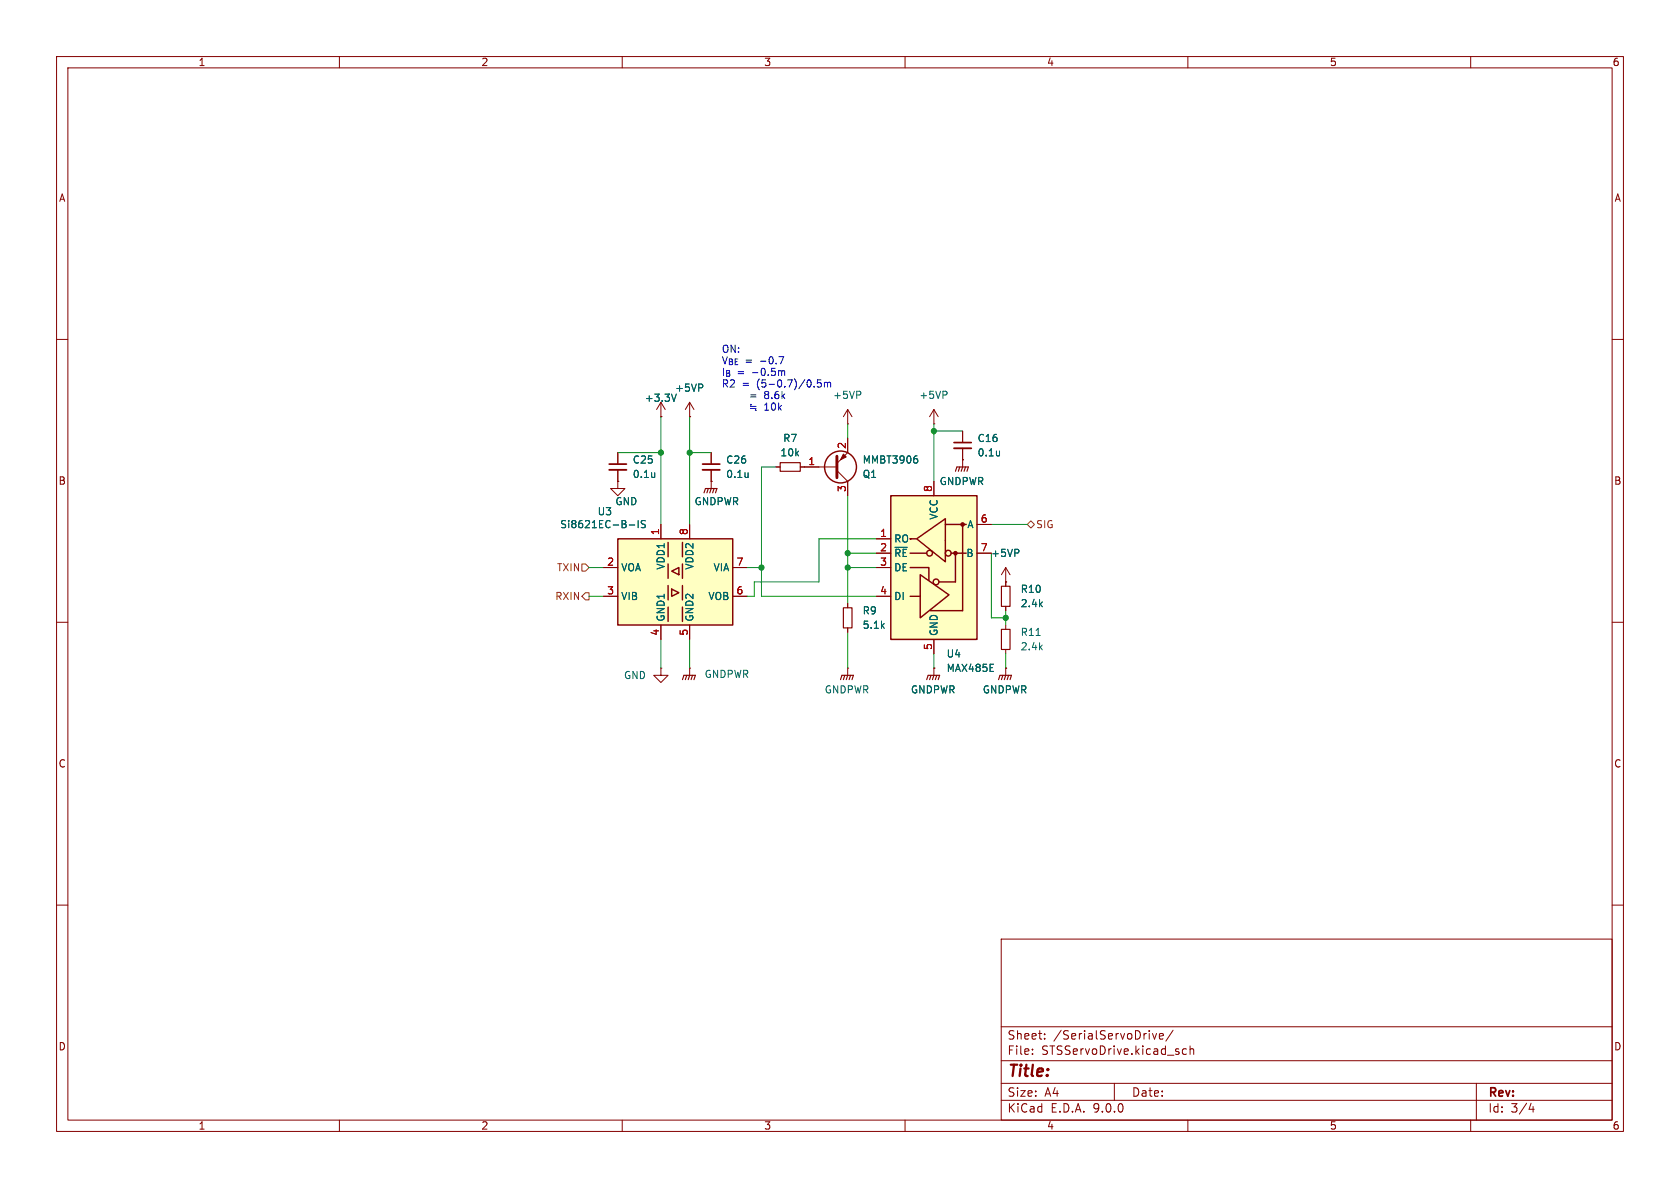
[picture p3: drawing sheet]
(kicad_sch
 (version 20250114)
 (generator "eeschema")
 (generator_version "9.0")
 (paper "A4")
 (lib_symbols
  (symbol "Device:C_Small"
   (pin_numbers (hide yes))
   (pin_names
    (offset 0.254) (hide yes)) (exclude_from_sim no) (in_bom yes) (on_board yes)
   (property "Reference" "C" (at 0.254 1.778 0) (effects (font (size 1.27 1.27)) (justify left)))
   (property "Value" "C_Small" (at 0.254 -2.032 0) (effects (font (size 1.27 1.27)) (justify left)))
   (property "Footprint" "" (at 0 0 0) (effects (font (size 1.27 1.27)) (hide yes)))
   (property "Datasheet" "~" (at 0 0 0) (effects (font (size 1.27 1.27)) (hide yes)))
   (property "Description" "Unpolarized capacitor, small symbol" (at 0 0 0) (effects (font (size 1.27 1.27)) (hide yes)))
   (symbol "C_Small_0_1"
    (polyline (pts (xy -1.524 0.508) (xy 1.524 0.508)) (stroke (width 0.3048) (type default)) (fill (type none)))
    (polyline (pts (xy -1.524 -0.508) (xy 1.524 -0.508)) (stroke (width 0.3302) (type default)) (fill (type none))))
   (symbol "C_Small_1_1"
    (pin passive line (at 0 2.54 270) (length 2.032) (name "~" (effects (font (size 1.27 1.27)))) (number "1" (effects (font (size 1.27 1.27)))))
    (pin passive line (at 0 -2.54 90) (length 2.032) (name "~" (effects (font (size 1.27 1.27)))) (number "2" (effects (font (size 1.27 1.27))))))
   (embedded_fonts no))
  (symbol "Interface_UART:MAX485E" (exclude_from_sim no) (in_bom yes) (on_board yes)
   (property "Reference" "U" (at -6.985 13.97 0) (effects (font (size 1.27 1.27))))
   (property "Value" "MAX485E" (at 1.905 13.97 0) (effects (font (size 1.27 1.27)) (justify left)))
   (property "Footprint" "Package_SO:SOIC-8_3.9x4.9mm_P1.27mm" (at 0 -22.86 0) (effects (font (size 1.27 1.27)) (hide yes)))
   (property "Datasheet" "https://datasheets.maximintegrated.com/en/ds/MAX1487E-MAX491E.pdf" (at 0 1.27 0) (effects (font (size 1.27 1.27)) (hide yes)))
   (property "Description" "Half duplex RS-485/RS-422, 2.5 Mbps, ±15kV electro-static discharge (ESD) protection, no slew-rate, no low-power shutdown, with receiver/driver enable, 32 receiver drive capability, DIP-8 and SOIC-8" (at 0 0 0) (effects (font (size 1.27 1.27)) (hide yes)))
   (symbol "MAX485E_0_1"
    (rectangle (start -7.62 12.7) (end 7.62 -12.7) (stroke (width 0.254) (type default)) (fill (type background)))
    (polyline (pts (xy -4.191 2.54) (xy -1.27 2.54)) (stroke (width 0.254) (type default)) (fill (type none)))
    (polyline (pts (xy -4.191 0) (xy -0.889 0) (xy -0.889 -2.286)) (stroke (width 0.254) (type default)) (fill (type none)))
    (polyline (pts (xy -3.175 5.08) (xy -4.191 5.08) (xy -4.064 5.08)) (stroke (width 0.254) (type default)) (fill (type none)))
    (polyline (pts (xy -2.54 -5.08) (xy -4.191 -5.08)) (stroke (width 0.254) (type default)) (fill (type none)))
    (polyline (pts (xy -2.413 -5.08) (xy -2.413 -1.27) (xy 2.667 -4.826) (xy -2.413 -8.89) (xy -2.413 -5.08)) (stroke (width 0.254) (type default)) (fill (type none)))
    (polyline (pts (xy -0.635 -7.62) (xy 5.08 -7.62)) (stroke (width 0.254) (type default)) (fill (type none)))
    (circle (center 0.381 -2.54) (radius 0.508) (stroke (width 0.254) (type default)) (fill (type none)))
    (polyline (pts (xy 0.889 -2.54) (xy 3.81 -2.54)) (stroke (width 0.254) (type default)) (fill (type none)))
    (polyline (pts (xy 2.032 7.62) (xy 5.715 7.62)) (stroke (width 0.254) (type default)) (fill (type none)))
    (polyline (pts (xy 3.048 2.54) (xy 5.715 2.54)) (stroke (width 0.254) (type default)) (fill (type none)))
    (circle (center 3.81 2.54) (radius 0.2794) (stroke (width 0.254) (type default)) (fill (type outline)))
    (polyline (pts (xy 3.81 -2.54) (xy 3.81 2.54)) (stroke (width 0.254) (type default)) (fill (type none)))
    (polyline (pts (xy 5.08 -7.62) (xy 5.08 7.62)) (stroke (width 0.254) (type default)) (fill (type none))))
   (symbol "MAX485E_1_1"
    (circle (center -0.762 2.54) (radius 0.508) (stroke (width 0.254) (type default)) (fill (type none)))
    (polyline (pts (xy 2.032 4.826) (xy 2.032 8.636) (xy -3.048 5.08) (xy 2.032 1.016) (xy 2.032 4.826)) (stroke (width 0.254) (type default)) (fill (type none)))
    (circle (center 2.54 2.54) (radius 0.508) (stroke (width 0.254) (type default)) (fill (type none)))
    (circle (center 5.08 7.62) (radius 0.2794) (stroke (width 0.254) (type default)) (fill (type outline)))
    (pin output line (at -10.16 5.08 0) (length 2.54) (name "RO" (effects (font (size 1.27 1.27)))) (number "1" (effects (font (size 1.27 1.27)))))
    (pin input line (at -10.16 2.54 0) (length 2.54) (name "~{RE}" (effects (font (size 1.27 1.27)))) (number "2" (effects (font (size 1.27 1.27)))))
    (pin input line (at -10.16 0 0) (length 2.54) (name "DE" (effects (font (size 1.27 1.27)))) (number "3" (effects (font (size 1.27 1.27)))))
    (pin input line (at -10.16 -5.08 0) (length 2.54) (name "DI" (effects (font (size 1.27 1.27)))) (number "4" (effects (font (size 1.27 1.27)))))
    (pin power_in line (at 0 15.24 270) (length 2.54) (name "VCC" (effects (font (size 1.27 1.27)))) (number "8" (effects (font (size 1.27 1.27)))))
    (pin power_in line (at 0 -15.24 90) (length 2.54) (name "GND" (effects (font (size 1.27 1.27)))) (number "5" (effects (font (size 1.27 1.27)))))
    (pin bidirectional line (at 10.16 7.62 180) (length 2.54) (name "A" (effects (font (size 1.27 1.27)))) (number "6" (effects (font (size 1.27 1.27)))))
    (pin bidirectional line (at 10.16 2.54 180) (length 2.54) (name "B" (effects (font (size 1.27 1.27)))) (number "7" (effects (font (size 1.27 1.27))))))
   (embedded_fonts no))
  (symbol "Isolator:ADuM121N" (exclude_from_sim no) (in_bom yes) (on_board yes)
   (property "Reference" "U" (at -10.16 8.89 0) (effects (font (size 1.27 1.27)) (justify left)))
   (property "Value" "ADuM121N" (at 3.81 8.89 0) (effects (font (size 1.27 1.27)) (justify left)))
   (property "Footprint" "Package_SO:SOIC-8_3.9x4.9mm_P1.27mm" (at 0 -17.78 0) (effects (font (size 1.27 1.27)
    (italic yes)) (hide yes)))
   (property "Datasheet" "https://www.analog.com/media/en/technical-documentation/data-sheets/ADuM120N_121N.pdf" (at -11.43 10.16 0) (effects (font (size 1.27 1.27)) (hide yes)))
   (property "Description" "Dual-channel digital isolator,1.8 to 5V, 150Mbs, 3kV" (at 0 0 0) (effects (font (size 1.27 1.27)) (hide yes)))
   (symbol "ADuM121N_0_1"
    (rectangle (start -10.16 7.62) (end 10.16 -7.62) (stroke (width 0.254) (type default)) (fill (type background)))
    (polyline (pts (xy -1.27 6.985) (xy -1.27 4.445)) (stroke (width 0.254) (type default)) (fill (type none)))
    (polyline (pts (xy -1.27 3.175) (xy -1.27 0.635)) (stroke (width 0.254) (type default)) (fill (type none)))
    (polyline (pts (xy -1.27 -0.635) (xy -1.27 -3.175)) (stroke (width 0.254) (type default)) (fill (type none)))
    (polyline (pts (xy -1.27 -4.445) (xy -1.27 -6.985)) (stroke (width 0.254) (type default)) (fill (type none)))
    (polyline (pts (xy -0.635 -1.27) (xy -0.635 -2.54) (xy 0.635 -1.905) (xy -0.635 -1.27)) (stroke (width 0.254) (type default)) (fill (type none)))
    (polyline (pts (xy 0.635 1.27) (xy -0.635 1.905) (xy 0.635 2.54) (xy 0.635 1.27)) (stroke (width 0.254) (type default)) (fill (type none)))
    (polyline (pts (xy 1.27 6.985) (xy 1.27 4.445)) (stroke (width 0.254) (type default)) (fill (type none)))
    (polyline (pts (xy 1.27 3.175) (xy 1.27 0.635)) (stroke (width 0.254) (type default)) (fill (type none)))
    (polyline (pts (xy 1.27 -0.635) (xy 1.27 -3.175)) (stroke (width 0.254) (type default)) (fill (type none)))
    (polyline (pts (xy 1.27 -4.445) (xy 1.27 -6.985)) (stroke (width 0.254) (type default)) (fill (type none))))
   (symbol "ADuM121N_1_1"
    (pin output line (at -12.7 2.54 0) (length 2.54) (name "VOA" (effects (font (size 1.27 1.27)))) (number "2" (effects (font (size 1.27 1.27)))))
    (pin input line (at -12.7 -2.54 0) (length 2.54) (name "VIB" (effects (font (size 1.27 1.27)))) (number "3" (effects (font (size 1.27 1.27)))))
    (pin power_in line (at -2.54 10.16 270) (length 2.54) (name "VDD1" (effects (font (size 1.27 1.27)))) (number "1" (effects (font (size 1.27 1.27)))))
    (pin power_in line (at -2.54 -10.16 90) (length 2.54) (name "GND1" (effects (font (size 1.27 1.27)))) (number "4" (effects (font (size 1.27 1.27)))))
    (pin power_in line (at 2.54 10.16 270) (length 2.54) (name "VDD2" (effects (font (size 1.27 1.27)))) (number "8" (effects (font (size 1.27 1.27)))))
    (pin power_in line (at 2.54 -10.16 90) (length 2.54) (name "GND2" (effects (font (size 1.27 1.27)))) (number "5" (effects (font (size 1.27 1.27)))))
    (pin input line (at 12.7 2.54 180) (length 2.54) (name "VIA" (effects (font (size 1.27 1.27)))) (number "7" (effects (font (size 1.27 1.27)))))
    (pin output line (at 12.7 -2.54 180) (length 2.54) (name "VOB" (effects (font (size 1.27 1.27)))) (number "6" (effects (font (size 1.27 1.27))))))
   (embedded_fonts no))
  (symbol "Transistor_BJT:Q_PNP_BEC"
   (pin_names
    (offset 0) (hide yes)) (exclude_from_sim no) (in_bom yes) (on_board yes)
   (property "Reference" "Q" (at 5.08 1.27 0) (effects (font (size 1.27 1.27)) (justify left)))
   (property "Value" "Q_PNP_BEC" (at 5.08 -1.27 0) (effects (font (size 1.27 1.27)) (justify left)))
   (property "Footprint" "" (at 5.08 2.54 0) (effects (font (size 1.27 1.27)) (hide yes)))
   (property "Datasheet" "~" (at 0 0 0) (effects (font (size 1.27 1.27)) (hide yes)))
   (property "Description" "PNP transistor, base/emitter/collector" (at 0 0 0) (effects (font (size 1.27 1.27)) (hide yes)))
   (symbol "Q_PNP_BEC_0_1"
    (polyline (pts (xy -2.54 0) (xy 0.635 0)) (stroke (width 0) (type default)) (fill (type none)))
    (polyline (pts (xy 0.635 1.905) (xy 0.635 -1.905)) (stroke (width 0.508) (type default)) (fill (type none)))
    (polyline (pts (xy 0.635 0.635) (xy 2.54 2.54)) (stroke (width 0) (type default)) (fill (type none)))
    (polyline (pts (xy 0.635 -0.635) (xy 2.54 -2.54)) (stroke (width 0) (type default)) (fill (type none)))
    (circle (center 1.27 0) (radius 2.8194) (stroke (width 0.254) (type default)) (fill (type none)))
    (polyline (pts (xy 2.286 -1.778) (xy 1.778 -2.286) (xy 1.27 -1.27) (xy 2.286 -1.778)) (stroke (width 0) (type default)) (fill (type outline))))
   (symbol "Q_PNP_BEC_1_1"
    (pin input line (at -5.08 0 0) (length 2.54) (name "B" (effects (font (size 1.27 1.27)))) (number "1" (effects (font (size 1.27 1.27)))))
    (pin passive line (at 2.54 5.08 270) (length 2.54) (name "C" (effects (font (size 1.27 1.27)))) (number "3" (effects (font (size 1.27 1.27)))))
    (pin passive line (at 2.54 -5.08 90) (length 2.54) (name "E" (effects (font (size 1.27 1.27)))) (number "2" (effects (font (size 1.27 1.27))))))
   (embedded_fonts no))
  (symbol "lib:R_Small"
   (pin_numbers (hide yes))
   (pin_names
    (offset 0.254) (hide yes)) (exclude_from_sim no) (in_bom yes) (on_board yes)
   (property "Reference" "R" (at 0 0 90) (effects (font (size 1.27 1.27))))
   (property "Value" "R_Small" (at 1.778 0 90) (effects (font (size 1.27 1.27))))
   (property "Footprint" "" (at 0 0 0) (effects (font (size 1.27 1.27)) (hide yes)))
   (property "Datasheet" "~" (at 0 0 0) (effects (font (size 1.27 1.27)) (hide yes)))
   (property "Description" "Resistor, small symbol" (at 0 0 0) (effects (font (size 1.27 1.27)) (hide yes)))
   (symbol "R_Small_0_1"
    (rectangle (start -0.762 1.778) (end 0.762 -1.778) (stroke (width 0.2032) (type default)) (fill (type none))))
   (symbol "R_Small_1_1"
    (pin passive line (at 0 2.54 270) (length 0.762) (name "~" (effects (font (size 1.27 1.27)))) (number "1" (effects (font (size 1.27 1.27)))))
    (pin passive line (at 0 -2.54 90) (length 0.762) (name "~" (effects (font (size 1.27 1.27)))) (number "2" (effects (font (size 1.27 1.27))))))
   (embedded_fonts no))
  (symbol "power:+3.3V"
   (power)
   (pin_numbers (hide yes))
   (pin_names
    (offset 0) (hide yes)) (exclude_from_sim no) (in_bom yes) (on_board yes)
   (property "Reference" "#PWR" (at 0 -3.81 0) (effects (font (size 1.27 1.27)) (hide yes)))
   (property "Value" "+3.3V" (at 0 3.556 0) (effects (font (size 1.27 1.27))))
   (property "Footprint" "" (at 0 0 0) (effects (font (size 1.27 1.27)) (hide yes)))
   (property "Datasheet" "" (at 0 0 0) (effects (font (size 1.27 1.27)) (hide yes)))
   (property "Description" "Power symbol creates a global label with name \"+3.3V\"" (at 0 0 0) (effects (font (size 1.27 1.27)) (hide yes)))
   (symbol "+3.3V_0_1"
    (polyline (pts (xy -0.762 1.27) (xy 0 2.54)) (stroke (width 0) (type default)) (fill (type none)))
    (polyline (pts (xy 0 2.54) (xy 0.762 1.27)) (stroke (width 0) (type default)) (fill (type none)))
    (polyline (pts (xy 0 0) (xy 0 2.54)) (stroke (width 0) (type default)) (fill (type none))))
   (symbol "+3.3V_1_1"
    (pin power_in line (at 0 0 90) (length 0) (name "~" (effects (font (size 1.27 1.27)))) (number "1" (effects (font (size 1.27 1.27))))))
   (embedded_fonts no))
  (symbol "power:+5VP"
   (power)
   (pin_numbers (hide yes))
   (pin_names
    (offset 0) (hide yes)) (exclude_from_sim no) (in_bom yes) (on_board yes)
   (property "Reference" "#PWR" (at 0 -3.81 0) (effects (font (size 1.27 1.27)) (hide yes)))
   (property "Value" "+5VP" (at 0 3.556 0) (effects (font (size 1.27 1.27))))
   (property "Footprint" "" (at 0 0 0) (effects (font (size 1.27 1.27)) (hide yes)))
   (property "Datasheet" "" (at 0 0 0) (effects (font (size 1.27 1.27)) (hide yes)))
   (property "Description" "Power symbol creates a global label with name \"+5VP\"" (at 0 0 0) (effects (font (size 1.27 1.27)) (hide yes)))
   (symbol "+5VP_0_1"
    (polyline (pts (xy -0.762 1.27) (xy 0 2.54)) (stroke (width 0) (type default)) (fill (type none)))
    (polyline (pts (xy 0 2.54) (xy 0.762 1.27)) (stroke (width 0) (type default)) (fill (type none)))
    (polyline (pts (xy 0 0) (xy 0 2.54)) (stroke (width 0) (type default)) (fill (type none))))
   (symbol "+5VP_1_1"
    (pin power_in line (at 0 0 90) (length 0) (name "~" (effects (font (size 1.27 1.27)))) (number "1" (effects (font (size 1.27 1.27))))))
   (embedded_fonts no))
  (symbol "power:GND"
   (power)
   (pin_numbers (hide yes))
   (pin_names
    (offset 0) (hide yes)) (exclude_from_sim no) (in_bom yes) (on_board yes)
   (property "Reference" "#PWR" (at 0 -6.35 0) (effects (font (size 1.27 1.27)) (hide yes)))
   (property "Value" "GND" (at 0 -3.81 0) (effects (font (size 1.27 1.27))))
   (property "Footprint" "" (at 0 0 0) (effects (font (size 1.27 1.27)) (hide yes)))
   (property "Datasheet" "" (at 0 0 0) (effects (font (size 1.27 1.27)) (hide yes)))
   (property "Description" "Power symbol creates a global label with name \"GND\" , ground" (at 0 0 0) (effects (font (size 1.27 1.27)) (hide yes)))
   (symbol "GND_0_1"
    (polyline (pts (xy 0 0) (xy 0 -1.27) (xy 1.27 -1.27) (xy 0 -2.54) (xy -1.27 -1.27) (xy 0 -1.27)) (stroke (width 0) (type default)) (fill (type none))))
   (symbol "GND_1_1"
    (pin power_in line (at 0 0 270) (length 0) (name "~" (effects (font (size 1.27 1.27)))) (number "1" (effects (font (size 1.27 1.27))))))
   (embedded_fonts no))
  (symbol "power:GNDPWR"
   (power)
   (pin_numbers (hide yes))
   (pin_names
    (offset 0) (hide yes)) (exclude_from_sim no) (in_bom yes) (on_board yes)
   (property "Reference" "#PWR" (at 0 -5.08 0) (effects (font (size 1.27 1.27)) (hide yes)))
   (property "Value" "GNDPWR" (at 0 -3.302 0) (effects (font (size 1.27 1.27))))
   (property "Footprint" "" (at 0 -1.27 0) (effects (font (size 1.27 1.27)) (hide yes)))
   (property "Datasheet" "" (at 0 -1.27 0) (effects (font (size 1.27 1.27)) (hide yes)))
   (property "Description" "Power symbol creates a global label with name \"GNDPWR\" , global ground" (at 0 0 0) (effects (font (size 1.27 1.27)) (hide yes)))
   (symbol "GNDPWR_0_1"
    (polyline (pts (xy -1.016 -1.27) (xy -1.27 -2.032) (xy -1.27 -2.032)) (stroke (width 0.2032) (type default)) (fill (type none)))
    (polyline (pts (xy -0.508 -1.27) (xy -0.762 -2.032) (xy -0.762 -2.032)) (stroke (width 0.2032) (type default)) (fill (type none)))
    (polyline (pts (xy 0 -1.27) (xy 0 0)) (stroke (width 0) (type default)) (fill (type none)))
    (polyline (pts (xy 0 -1.27) (xy -0.254 -2.032) (xy -0.254 -2.032)) (stroke (width 0.2032) (type default)) (fill (type none)))
    (polyline (pts (xy 0.508 -1.27) (xy 0.254 -2.032) (xy 0.254 -2.032)) (stroke (width 0.2032) (type default)) (fill (type none)))
    (polyline (pts (xy 1.016 -1.27) (xy -1.016 -1.27) (xy -1.016 -1.27)) (stroke (width 0.2032) (type default)) (fill (type none)))
    (polyline (pts (xy 1.016 -1.27) (xy 0.762 -2.032) (xy 0.762 -2.032) (xy 0.762 -2.032)) (stroke (width 0.2032) (type default)) (fill (type none))))
   (symbol "GNDPWR_1_1"
    (pin power_in line (at 0 0 270) (length 0) (name "~" (effects (font (size 1.27 1.27)))) (number "1" (effects (font (size 1.27 1.27))))))
   (embedded_fonts no)))
 (text "ON: \nV_{BE} = -0.7\nI_{B} = -0.5m\nR2 = (5-0.7)/0.5m \n	= 8.6k \n	≒ 10k"
  (exclude_from_sim no)
  (at 127.508 61.214 0)
  (effects (font (size 1.27 1.27)) (justify left top)))
 (junction
  (at 165.1 76.2)
  (diameter 0)
  (color 0 0 0 0))
 (junction
  (at 134.62 100.33)
  (diameter 0)
  (color 0 0 0 0))
 (junction
  (at 149.86 97.79)
  (diameter 0)
  (color 0 0 0 0))
 (junction
  (at 116.84 80.01)
  (diameter 0)
  (color 0 0 0 0))
 (junction
  (at 121.92 80.01)
  (diameter 0)
  (color 0 0 0 0))
 (junction
  (at 149.86 100.33)
  (diameter 0)
  (color 0 0 0 0))
 (junction
  (at 177.8 109.22)
  (diameter 0)
  (color 0 0 0 0))
 (wire
  (pts (xy 134.62 100.33) (xy 134.62 105.41))
  (stroke (width 0) (type default)))
 (wire
  (pts (xy 132.08 100.33) (xy 134.62 100.33))
  (stroke (width 0) (type default)))
 (wire
  (pts (xy 132.08 105.41) (xy 133.35 105.41))
  (stroke (width 0) (type default)))
 (wire
  (pts (xy 165.1 118.11) (xy 165.1 115.57))
  (stroke (width 0) (type default)))
 (wire
  (pts (xy 133.35 102.87) (xy 144.78 102.87))
  (stroke (width 0) (type default)))
 (wire
  (pts (xy 116.84 113.03) (xy 116.84 118.11))
  (stroke (width 0) (type default)))
 (wire
  (pts (xy 165.1 74.93) (xy 165.1 76.2))
  (stroke (width 0) (type default)))
 (wire
  (pts (xy 121.92 80.01) (xy 125.73 80.01))
  (stroke (width 0) (type default)))
 (wire
  (pts (xy 134.62 82.55) (xy 137.16 82.55))
  (stroke (width 0) (type default)))
 (wire
  (pts (xy 175.26 92.71) (xy 181.61 92.71))
  (stroke (width 0) (type default)))
 (wire
  (pts (xy 149.86 74.93) (xy 149.86 77.47))
  (stroke (width 0) (type default)))
 (wire
  (pts (xy 116.84 80.01) (xy 116.84 92.71))
  (stroke (width 0) (type default)))
 (wire
  (pts (xy 121.92 73.66) (xy 121.92 80.01))
  (stroke (width 0) (type default)))
 (wire
  (pts (xy 134.62 105.41) (xy 154.94 105.41))
  (stroke (width 0) (type default)))
 (wire
  (pts (xy 149.86 97.79) (xy 149.86 100.33))
  (stroke (width 0) (type default)))
 (wire
  (pts (xy 165.1 76.2) (xy 170.18 76.2))
  (stroke (width 0) (type default)))
 (wire
  (pts (xy 144.78 95.25) (xy 154.94 95.25))
  (stroke (width 0) (type default)))
 (wire
  (pts (xy 116.84 73.66) (xy 116.84 80.01))
  (stroke (width 0) (type default)))
 (wire
  (pts (xy 109.22 80.01) (xy 116.84 80.01))
  (stroke (width 0) (type default)))
 (wire
  (pts (xy 177.8 109.22) (xy 175.26 109.22))
  (stroke (width 0) (type default)))
 (wire
  (pts (xy 149.86 97.79) (xy 154.94 97.79))
  (stroke (width 0) (type default)))
 (wire
  (pts (xy 177.8 115.57) (xy 177.8 118.11))
  (stroke (width 0) (type default)))
 (wire
  (pts (xy 175.26 109.22) (xy 175.26 97.79))
  (stroke (width 0) (type default)))
 (wire
  (pts (xy 177.8 109.22) (xy 177.8 110.49))
  (stroke (width 0) (type default)))
 (wire
  (pts (xy 149.86 100.33) (xy 154.94 100.33))
  (stroke (width 0) (type default)))
 (wire
  (pts (xy 121.92 113.03) (xy 121.92 118.11))
  (stroke (width 0) (type default)))
 (wire
  (pts (xy 165.1 76.2) (xy 165.1 85.09))
  (stroke (width 0) (type default)))
 (wire
  (pts (xy 133.35 105.41) (xy 133.35 102.87))
  (stroke (width 0) (type default)))
 (wire
  (pts (xy 149.86 111.76) (xy 149.86 118.11))
  (stroke (width 0) (type default)))
 (wire
  (pts (xy 121.92 80.01) (xy 121.92 92.71))
  (stroke (width 0) (type default)))
 (wire
  (pts (xy 134.62 100.33) (xy 134.62 82.55))
  (stroke (width 0) (type default)))
 (wire
  (pts (xy 177.8 107.95) (xy 177.8 109.22))
  (stroke (width 0) (type default)))
 (wire
  (pts (xy 149.86 100.33) (xy 149.86 106.68))
  (stroke (width 0) (type default)))
 (wire
  (pts (xy 104.14 100.33) (xy 106.68 100.33))
  (stroke (width 0) (type default)))
 (wire
  (pts (xy 149.86 87.63) (xy 149.86 97.79))
  (stroke (width 0) (type default)))
 (wire
  (pts (xy 104.14 105.41) (xy 106.68 105.41))
  (stroke (width 0) (type default)))
 (wire
  (pts (xy 144.78 95.25) (xy 144.78 102.87))
  (stroke (width 0) (type default)))
 (hierarchical_label "SIG"
  (shape bidirectional)
  (at 181.61 92.71 0)
  (effects (font (size 1.27 1.27)) (justify left)))
 (hierarchical_label "RXIN"
  (shape output)
  (at 104.14 105.41 180)
  (effects (font (size 1.27 1.27)) (justify right)))
 (hierarchical_label "TXIN"
  (shape input)
  (at 104.14 100.33 180)
  (effects (font (size 1.27 1.27)) (justify right)))
 (symbol
  (lib_id "Interface_UART:MAX485E")
  (at 165.1 100.33 0)
  (unit 1)
  (exclude_from_sim no)
  (in_bom yes)
  (on_board yes)
  (dnp no)
  (fields_autoplaced yes)
  (property "Reference" "U4" (at 167.2433 115.57 0) (effects (font (size 1.27 1.27)) (justify left)))
  (property "Value" "MAX485E" (at 167.2433 118.11 0) (effects (font (size 1.27 1.27)) (justify left)))
  (property "Footprint" "Package_SO:SOIC-8_3.9x4.9mm_P1.27mm" (at 165.1 123.19 0) (effects (font (size 1.27 1.27)) (hide yes)))
  (property "Datasheet" "https://datasheets.maximintegrated.com/en/ds/MAX1487E-MAX491E.pdf" (at 165.1 99.06 0) (effects (font (size 1.27 1.27)) (hide yes)))
  (property "Description" "Half duplex RS-485/RS-422, 2.5 Mbps, ±15kV electro-static discharge (ESD) protection, no slew-rate, no low-power shutdown, with receiver/driver enable, 32 receiver drive capability, DIP-8 and SOIC-8" (at 165.1 100.33 0) (effects (font (size 1.27 1.27)) (hide yes)))
  (pin "5")
  (pin "6")
  (pin "4")
  (pin "8")
  (pin "7")
  (pin "3")
  (pin "2")
  (pin "1"))
 (symbol
  (lib_id "Device:C_Small")
  (at 125.73 82.55 0)
  (unit 1)
  (exclude_from_sim no)
  (in_bom yes)
  (on_board yes)
  (dnp no)
  (fields_autoplaced yes)
  (property "Reference" "C26" (at 128.27 81.2862 0) (effects (font (size 1.27 1.27)) (justify left)))
  (property "Value" "0.1u" (at 128.27 83.8262 0) (effects (font (size 1.27 1.27)) (justify left)))
  (property "Footprint" "Capacitor_SMD:C_0603_1608Metric_Pad1.08x0.95mm_HandSolder" (at 125.73 82.55 0) (effects (font (size 1.27 1.27)) (hide yes)))
  (property "Datasheet" "~" (at 125.73 82.55 0) (effects (font (size 1.27 1.27)) (hide yes)))
  (property "Description" "Unpolarized capacitor, small symbol" (at 125.73 82.55 0) (effects (font (size 1.27 1.27)) (hide yes)))
  (pin "2")
  (pin "1"))
 (symbol
  (lib_id "Isolator:ADuM121N")
  (at 119.38 102.87 0)
  (unit 1)
  (exclude_from_sim no)
  (in_bom yes)
  (on_board yes)
  (dnp no)
  (property "Reference" "U3" (at 106.934 90.424 0) (effects (font (size 1.27 1.27))))
  (property "Value" "Si8621EC-B-IS" (at 106.68 92.71 0) (effects (font (size 1.27 1.27))))
  (property "Footprint" "Package_SO:SOIC-8_3.9x4.9mm_P1.27mm" (at 119.38 120.65 0) (effects (font (size 1.27 1.27)
    (italic yes)) (hide yes)))
  (property "Datasheet" "https://www.analog.com/media/en/technical-documentation/data-sheets/ADuM120N_121N.pdf" (at 107.95 92.71 0) (effects (font (size 1.27 1.27)) (hide yes)))
  (property "Description" "Dual-channel digital isolator,1.8 to 5V, 150Mbs, 3kV" (at 119.38 102.87 0) (effects (font (size 1.27 1.27)) (hide yes)))
  (pin "2")
  (pin "7")
  (pin "6")
  (pin "8")
  (pin "5")
  (pin "4")
  (pin "3")
  (pin "1"))
 (symbol
  (lib_id "lib:R_Small")
  (at 177.8 105.41 0)
  (unit 1)
  (exclude_from_sim no)
  (in_bom yes)
  (on_board yes)
  (dnp no)
  (fields_autoplaced yes)
  (property "Reference" "R10" (at 180.34 104.1399 0) (effects (font (size 1.27 1.27)) (justify left)))
  (property "Value" "2.4k" (at 180.34 106.6799 0) (effects (font (size 1.27 1.27)) (justify left)))
  (property "Footprint" "Resistor_SMD:R_0603_1608Metric_Pad0.98x0.95mm_HandSolder" (at 177.8 105.41 0) (effects (font (size 1.27 1.27)) (hide yes)))
  (property "Datasheet" "~" (at 177.8 105.41 0) (effects (font (size 1.27 1.27)) (hide yes)))
  (property "Description" "Resistor, small symbol" (at 177.8 105.41 0) (effects (font (size 1.27 1.27)) (hide yes)))
  (pin "2")
  (pin "1"))
 (symbol
  (lib_id "power:+5VP")
  (at 165.1 74.93 0)
  (unit 1)
  (exclude_from_sim no)
  (in_bom yes)
  (on_board yes)
  (dnp no)
  (fields_autoplaced yes)
  (property "Reference" "#PWR034" (at 165.1 78.74 0) (effects (font (size 1.27 1.27)) (hide yes)))
  (property "Value" "+5VP" (at 165.1 69.85 0) (effects (font (size 1.27 1.27))))
  (property "Footprint" "" (at 165.1 74.93 0) (effects (font (size 1.27 1.27)) (hide yes)))
  (property "Datasheet" "" (at 165.1 74.93 0) (effects (font (size 1.27 1.27)) (hide yes)))
  (property "Description" "Power symbol creates a global label with name \"+5VP\"" (at 165.1 74.93 0) (effects (font (size 1.27 1.27)) (hide yes)))
  (pin "1"))
 (symbol
  (lib_id "power:GND")
  (at 109.22 85.09 0)
  (unit 1)
  (exclude_from_sim no)
  (in_bom yes)
  (on_board yes)
  (dnp no)
  (property "Reference" "#PWR039" (at 109.22 91.44 0) (effects (font (size 1.27 1.27)) (hide yes)))
  (property "Value" "GND" (at 112.776 88.646 0) (effects (font (size 1.27 1.27)) (justify right)))
  (property "Footprint" "" (at 109.22 85.09 0) (effects (font (size 1.27 1.27)) (hide yes)))
  (property "Datasheet" "" (at 109.22 85.09 0) (effects (font (size 1.27 1.27)) (hide yes)))
  (property "Description" "Power symbol creates a global label with name \"GND\" , ground" (at 109.22 85.09 0) (effects (font (size 1.27 1.27)) (hide yes)))
  (pin "1"))
 (symbol
  (lib_id "power:+5VP")
  (at 121.92 73.66 0)
  (unit 1)
  (exclude_from_sim no)
  (in_bom yes)
  (on_board yes)
  (dnp no)
  (fields_autoplaced yes)
  (property "Reference" "#PWR027" (at 121.92 77.47 0) (effects (font (size 1.27 1.27)) (hide yes)))
  (property "Value" "+5VP" (at 121.92 68.58 0) (effects (font (size 1.27 1.27))))
  (property "Footprint" "" (at 121.92 73.66 0) (effects (font (size 1.27 1.27)) (hide yes)))
  (property "Datasheet" "" (at 121.92 73.66 0) (effects (font (size 1.27 1.27)) (hide yes)))
  (property "Description" "Power symbol creates a global label with name \"+5VP\"" (at 121.92 73.66 0) (effects (font (size 1.27 1.27)) (hide yes)))
  (pin "1"))
 (symbol
  (lib_id "lib:R_Small")
  (at 177.8 113.03 0)
  (unit 1)
  (exclude_from_sim no)
  (in_bom yes)
  (on_board yes)
  (dnp no)
  (fields_autoplaced yes)
  (property "Reference" "R11" (at 180.34 111.7599 0) (effects (font (size 1.27 1.27)) (justify left)))
  (property "Value" "2.4k" (at 180.34 114.2999 0) (effects (font (size 1.27 1.27)) (justify left)))
  (property "Footprint" "Resistor_SMD:R_0603_1608Metric_Pad0.98x0.95mm_HandSolder" (at 177.8 113.03 0) (effects (font (size 1.27 1.27)) (hide yes)))
  (property "Datasheet" "~" (at 177.8 113.03 0) (effects (font (size 1.27 1.27)) (hide yes)))
  (property "Description" "Resistor, small symbol" (at 177.8 113.03 0) (effects (font (size 1.27 1.27)) (hide yes)))
  (pin "2")
  (pin "1"))
 (symbol
  (lib_id "power:GNDPWR")
  (at 177.8 118.11 0)
  (unit 1)
  (exclude_from_sim no)
  (in_bom yes)
  (on_board yes)
  (dnp no)
  (fields_autoplaced yes)
  (property "Reference" "#PWR036" (at 177.8 123.19 0) (effects (font (size 1.27 1.27)) (hide yes)))
  (property "Value" "GNDPWR" (at 177.673 121.92 0) (effects (font (size 1.27 1.27))))
  (property "Footprint" "" (at 177.8 119.38 0) (effects (font (size 1.27 1.27)) (hide yes)))
  (property "Datasheet" "" (at 177.8 119.38 0) (effects (font (size 1.27 1.27)) (hide yes)))
  (property "Description" "Power symbol creates a global label with name \"GNDPWR\" , global ground" (at 177.8 118.11 0) (effects (font (size 1.27 1.27)) (hide yes)))
  (pin "1"))
 (symbol
  (lib_id "lib:R_Small")
  (at 149.86 109.22 0)
  (unit 1)
  (exclude_from_sim no)
  (in_bom yes)
  (on_board yes)
  (dnp no)
  (fields_autoplaced yes)
  (property "Reference" "R9" (at 152.4 107.9499 0) (effects (font (size 1.27 1.27)) (justify left)))
  (property "Value" "5.1k" (at 152.4 110.4899 0) (effects (font (size 1.27 1.27)) (justify left)))
  (property "Footprint" "Resistor_SMD:R_0603_1608Metric_Pad0.98x0.95mm_HandSolder" (at 149.86 109.22 0) (effects (font (size 1.27 1.27)) (hide yes)))
  (property "Datasheet" "~" (at 149.86 109.22 0) (effects (font (size 1.27 1.27)) (hide yes)))
  (property "Description" "Resistor, small symbol" (at 149.86 109.22 0) (effects (font (size 1.27 1.27)) (hide yes)))
  (pin "2")
  (pin "1"))
 (symbol
  (lib_id "Transistor_BJT:Q_PNP_BEC")
  (at 147.32 82.55 0)
  (mirror x)
  (unit 1)
  (exclude_from_sim no)
  (in_bom yes)
  (on_board yes)
  (dnp no)
  (property "Reference" "Q1" (at 152.4 83.8201 0) (effects (font (size 1.27 1.27)) (justify left)))
  (property "Value" "MMBT3906" (at 152.4 81.2801 0) (effects (font (size 1.27 1.27)) (justify left)))
  (property "Footprint" "Package_TO_SOT_SMD:SOT-23-3" (at 152.4 85.09 0) (effects (font (size 1.27 1.27)) (hide yes)))
  (property "Datasheet" "~" (at 147.32 82.55 0) (effects (font (size 1.27 1.27)) (hide yes)))
  (property "Description" "PNP transistor, base/emitter/collector" (at 147.32 82.55 0) (effects (font (size 1.27 1.27)) (hide yes)))
  (property "LCSC" "x" (at 147.32 82.55 0) (effects (font (size 1.27 1.27)) (hide yes)))
  (pin "1")
  (pin "2")
  (pin "3"))
 (symbol
  (lib_id "Device:C_Small")
  (at 109.22 82.55 0)
  (unit 1)
  (exclude_from_sim no)
  (in_bom yes)
  (on_board yes)
  (dnp no)
  (fields_autoplaced yes)
  (property "Reference" "C25" (at 111.76 81.2862 0) (effects (font (size 1.27 1.27)) (justify left)))
  (property "Value" "0.1u" (at 111.76 83.8262 0) (effects (font (size 1.27 1.27)) (justify left)))
  (property "Footprint" "Capacitor_SMD:C_0603_1608Metric_Pad1.08x0.95mm_HandSolder" (at 109.22 82.55 0) (effects (font (size 1.27 1.27)) (hide yes)))
  (property "Datasheet" "~" (at 109.22 82.55 0) (effects (font (size 1.27 1.27)) (hide yes)))
  (property "Description" "Unpolarized capacitor, small symbol" (at 109.22 82.55 0) (effects (font (size 1.27 1.27)) (hide yes)))
  (pin "2")
  (pin "1"))
 (symbol
  (lib_id "power:+3.3V")
  (at 116.84 73.66 0)
  (unit 1)
  (exclude_from_sim no)
  (in_bom yes)
  (on_board yes)
  (dnp no)
  (property "Reference" "#PWR024" (at 116.84 77.47 0) (effects (font (size 1.27 1.27)) (hide yes)))
  (property "Value" "+3.3V" (at 116.84 70.358 0) (effects (font (size 1.27 1.27))))
  (property "Footprint" "" (at 116.84 73.66 0) (effects (font (size 1.27 1.27)) (hide yes)))
  (property "Datasheet" "" (at 116.84 73.66 0) (effects (font (size 1.27 1.27)) (hide yes)))
  (property "Description" "Power symbol creates a global label with name \"+3.3V\"" (at 116.84 73.66 0) (effects (font (size 1.27 1.27)) (hide yes)))
  (pin "1"))
 (symbol
  (lib_id "power:GND")
  (at 116.84 118.11 0)
  (unit 1)
  (exclude_from_sim no)
  (in_bom yes)
  (on_board yes)
  (dnp no)
  (fields_autoplaced yes)
  (property "Reference" "#PWR025" (at 116.84 124.46 0) (effects (font (size 1.27 1.27)) (hide yes)))
  (property "Value" "GND" (at 114.3 119.3799 0) (effects (font (size 1.27 1.27)) (justify right)))
  (property "Footprint" "" (at 116.84 118.11 0) (effects (font (size 1.27 1.27)) (hide yes)))
  (property "Datasheet" "" (at 116.84 118.11 0) (effects (font (size 1.27 1.27)) (hide yes)))
  (property "Description" "Power symbol creates a global label with name \"GND\" , ground" (at 116.84 118.11 0) (effects (font (size 1.27 1.27)) (hide yes)))
  (pin "1"))
 (symbol
  (lib_id "power:GNDPWR")
  (at 149.86 118.11 0)
  (unit 1)
  (exclude_from_sim no)
  (in_bom yes)
  (on_board yes)
  (dnp no)
  (fields_autoplaced yes)
  (property "Reference" "#PWR030" (at 149.86 123.19 0) (effects (font (size 1.27 1.27)) (hide yes)))
  (property "Value" "GNDPWR" (at 149.733 121.92 0) (effects (font (size 1.27 1.27))))
  (property "Footprint" "" (at 149.86 119.38 0) (effects (font (size 1.27 1.27)) (hide yes)))
  (property "Datasheet" "" (at 149.86 119.38 0) (effects (font (size 1.27 1.27)) (hide yes)))
  (property "Description" "Power symbol creates a global label with name \"GNDPWR\" , global ground" (at 149.86 118.11 0) (effects (font (size 1.27 1.27)) (hide yes)))
  (pin "1"))
 (symbol
  (lib_id "power:+5VP")
  (at 177.8 102.87 0)
  (unit 1)
  (exclude_from_sim no)
  (in_bom yes)
  (on_board yes)
  (dnp no)
  (fields_autoplaced yes)
  (property "Reference" "#PWR031" (at 177.8 106.68 0) (effects (font (size 1.27 1.27)) (hide yes)))
  (property "Value" "+5VP" (at 177.8 97.79 0) (effects (font (size 1.27 1.27))))
  (property "Footprint" "" (at 177.8 102.87 0) (effects (font (size 1.27 1.27)) (hide yes)))
  (property "Datasheet" "" (at 177.8 102.87 0) (effects (font (size 1.27 1.27)) (hide yes)))
  (property "Description" "Power symbol creates a global label with name \"+5VP\"" (at 177.8 102.87 0) (effects (font (size 1.27 1.27)) (hide yes)))
  (pin "1"))
 (symbol
  (lib_id "power:+5VP")
  (at 149.86 74.93 0)
  (unit 1)
  (exclude_from_sim no)
  (in_bom yes)
  (on_board yes)
  (dnp no)
  (fields_autoplaced yes)
  (property "Reference" "#PWR029" (at 149.86 78.74 0) (effects (font (size 1.27 1.27)) (hide yes)))
  (property "Value" "+5VP" (at 149.86 69.85 0) (effects (font (size 1.27 1.27))))
  (property "Footprint" "" (at 149.86 74.93 0) (effects (font (size 1.27 1.27)) (hide yes)))
  (property "Datasheet" "" (at 149.86 74.93 0) (effects (font (size 1.27 1.27)) (hide yes)))
  (property "Description" "Power symbol creates a global label with name \"+5VP\"" (at 149.86 74.93 0) (effects (font (size 1.27 1.27)) (hide yes)))
  (pin "1"))
 (symbol
  (lib_id "power:GNDPWR")
  (at 170.18 81.28 0)
  (unit 1)
  (exclude_from_sim no)
  (in_bom yes)
  (on_board yes)
  (dnp no)
  (fields_autoplaced yes)
  (property "Reference" "#PWR033" (at 170.18 86.36 0) (effects (font (size 1.27 1.27)) (hide yes)))
  (property "Value" "GNDPWR" (at 170.053 85.09 0) (effects (font (size 1.27 1.27))))
  (property "Footprint" "" (at 170.18 82.55 0) (effects (font (size 1.27 1.27)) (hide yes)))
  (property "Datasheet" "" (at 170.18 82.55 0) (effects (font (size 1.27 1.27)) (hide yes)))
  (property "Description" "Power symbol creates a global label with name \"GNDPWR\" , global ground" (at 170.18 81.28 0) (effects (font (size 1.27 1.27)) (hide yes)))
  (pin "1"))
 (symbol
  (lib_id "power:GNDPWR")
  (at 125.73 85.09 0)
  (unit 1)
  (exclude_from_sim no)
  (in_bom yes)
  (on_board yes)
  (dnp no)
  (property "Reference" "#PWR040" (at 125.73 90.17 0) (effects (font (size 1.27 1.27)) (hide yes)))
  (property "Value" "GNDPWR" (at 122.682 88.646 0) (effects (font (size 1.27 1.27)) (justify left)))
  (property "Footprint" "" (at 125.73 86.36 0) (effects (font (size 1.27 1.27)) (hide yes)))
  (property "Datasheet" "" (at 125.73 86.36 0) (effects (font (size 1.27 1.27)) (hide yes)))
  (property "Description" "Power symbol creates a global label with name \"GNDPWR\" , global ground" (at 125.73 85.09 0) (effects (font (size 1.27 1.27)) (hide yes)))
  (pin "1"))
 (symbol
  (lib_id "power:GNDPWR")
  (at 165.1 118.11 0)
  (unit 1)
  (exclude_from_sim no)
  (in_bom yes)
  (on_board yes)
  (dnp no)
  (fields_autoplaced yes)
  (property "Reference" "#PWR032" (at 165.1 123.19 0) (effects (font (size 1.27 1.27)) (hide yes)))
  (property "Value" "GNDPWR" (at 164.973 121.92 0) (effects (font (size 1.27 1.27))))
  (property "Footprint" "" (at 165.1 119.38 0) (effects (font (size 1.27 1.27)) (hide yes)))
  (property "Datasheet" "" (at 165.1 119.38 0) (effects (font (size 1.27 1.27)) (hide yes)))
  (property "Description" "Power symbol creates a global label with name \"GNDPWR\" , global ground" (at 165.1 118.11 0) (effects (font (size 1.27 1.27)) (hide yes)))
  (pin "1"))
 (symbol
  (lib_id "Device:C_Small")
  (at 170.18 78.74 0)
  (unit 1)
  (exclude_from_sim no)
  (in_bom yes)
  (on_board yes)
  (dnp no)
  (fields_autoplaced yes)
  (property "Reference" "C16" (at 172.72 77.4762 0) (effects (font (size 1.27 1.27)) (justify left)))
  (property "Value" "0.1u" (at 172.72 80.0162 0) (effects (font (size 1.27 1.27)) (justify left)))
  (property "Footprint" "Capacitor_SMD:C_0603_1608Metric_Pad1.08x0.95mm_HandSolder" (at 170.18 78.74 0) (effects (font (size 1.27 1.27)) (hide yes)))
  (property "Datasheet" "~" (at 170.18 78.74 0) (effects (font (size 1.27 1.27)) (hide yes)))
  (property "Description" "Unpolarized capacitor, small symbol" (at 170.18 78.74 0) (effects (font (size 1.27 1.27)) (hide yes)))
  (pin "2")
  (pin "1"))
 (symbol
  (lib_id "power:GNDPWR")
  (at 121.92 118.11 0)
  (unit 1)
  (exclude_from_sim no)
  (in_bom yes)
  (on_board yes)
  (dnp no)
  (fields_autoplaced yes)
  (property "Reference" "#PWR028" (at 121.92 123.19 0) (effects (font (size 1.27 1.27)) (hide yes)))
  (property "Value" "GNDPWR" (at 124.46 119.1767 0) (effects (font (size 1.27 1.27)) (justify left)))
  (property "Footprint" "" (at 121.92 119.38 0) (effects (font (size 1.27 1.27)) (hide yes)))
  (property "Datasheet" "" (at 121.92 119.38 0) (effects (font (size 1.27 1.27)) (hide yes)))
  (property "Description" "Power symbol creates a global label with name \"GNDPWR\" , global ground" (at 121.92 118.11 0) (effects (font (size 1.27 1.27)) (hide yes)))
  (pin "1"))
 (symbol
  (lib_id "lib:R_Small")
  (at 139.7 82.55 90)
  (unit 1)
  (exclude_from_sim no)
  (in_bom yes)
  (on_board yes)
  (dnp no)
  (fields_autoplaced yes)
  (property "Reference" "R7" (at 139.7 77.47 90) (effects (font (size 1.27 1.27))))
  (property "Value" "10k" (at 139.7 80.01 90) (effects (font (size 1.27 1.27))))
  (property "Footprint" "Resistor_SMD:R_0603_1608Metric_Pad0.98x0.95mm_HandSolder" (at 139.7 82.55 0) (effects (font (size 1.27 1.27)) (hide yes)))
  (property "Datasheet" "~" (at 139.7 82.55 0) (effects (font (size 1.27 1.27)) (hide yes)))
  (property "Description" "Resistor, small symbol" (at 139.7 82.55 0) (effects (font (size 1.27 1.27)) (hide yes)))
  (pin "2")
  (pin "1")))
